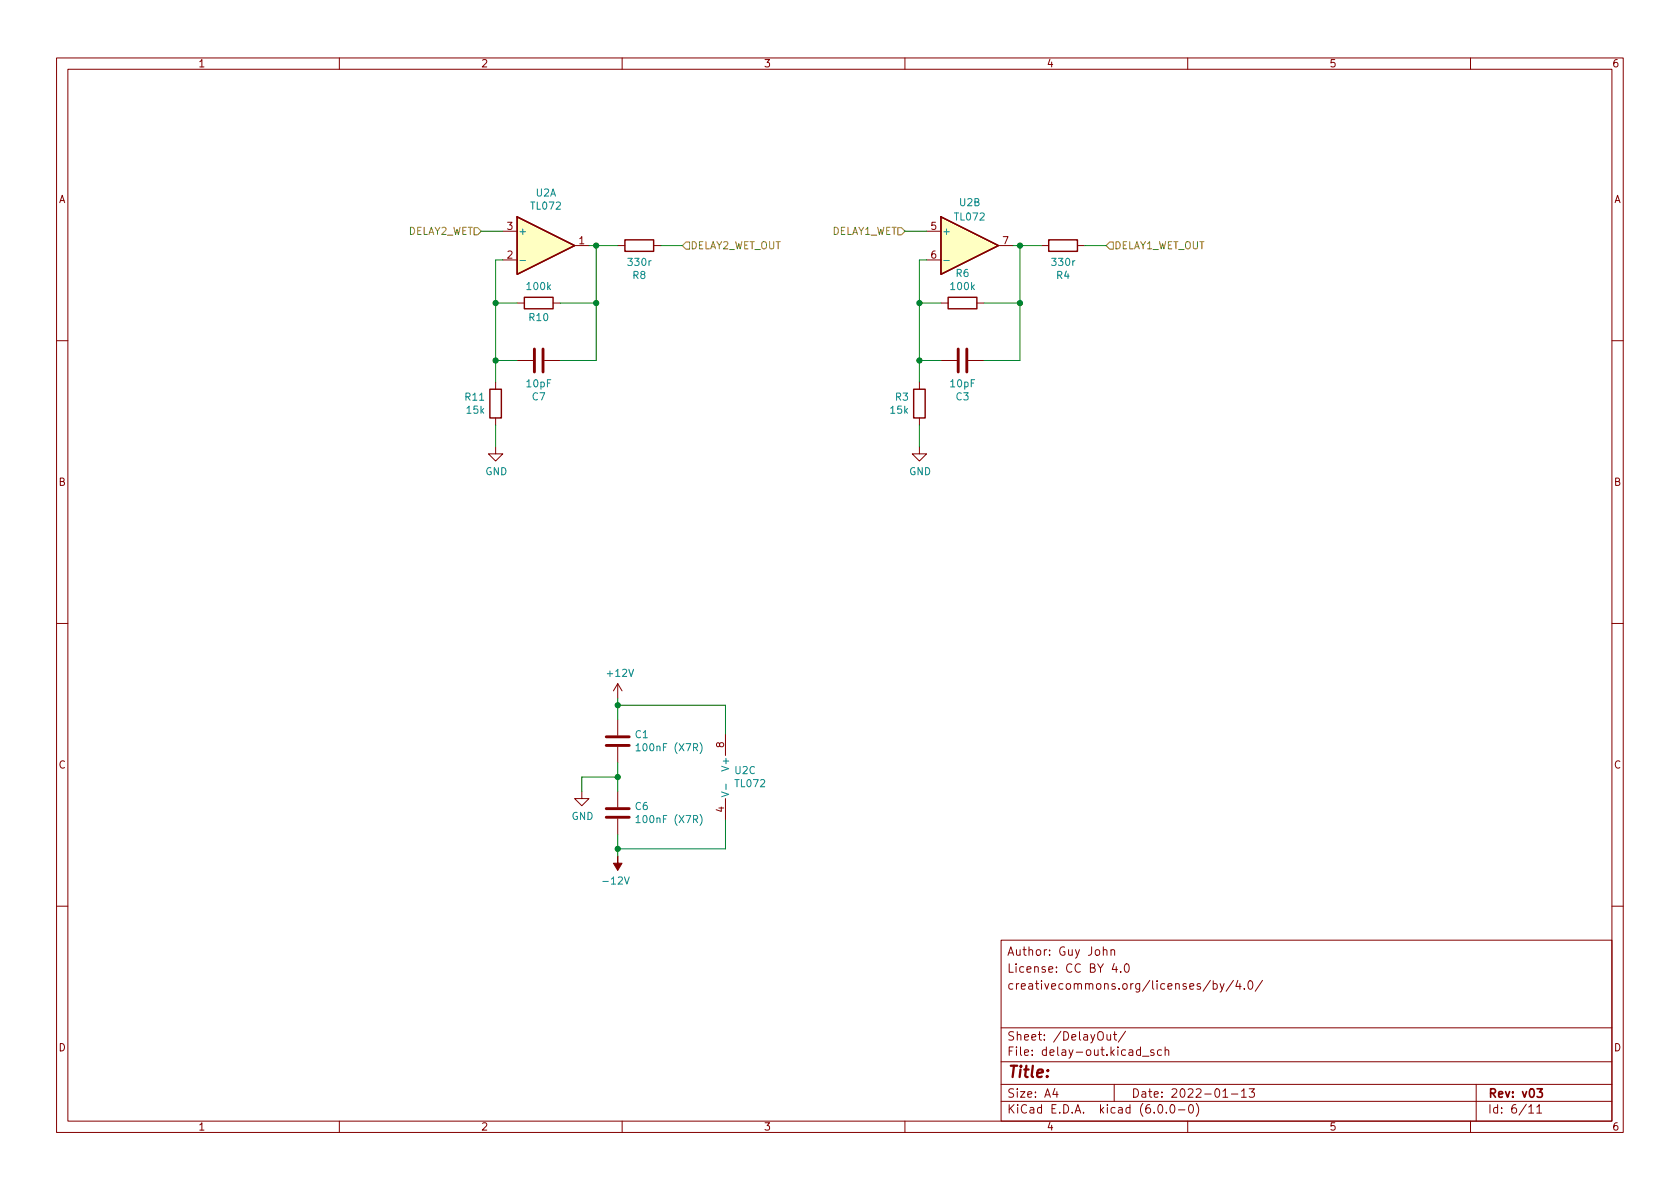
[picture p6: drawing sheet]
<svg xmlns="http://www.w3.org/2000/svg" width="297mm" height="210mm" viewBox="0 0 297 210" stroke-linecap="round" stroke-linejoin="round" font-family="sans-serif">
<g fill="none" stroke="#840000" stroke-width=".18">
<path d="M10 10.2h277v190.1h-277zM12 12.2h273v186.1h-273zM60 10.2v2M110 10.2v2M160 10.2v2M210 10.2v2M260 10.2v2M88.9 40.9h2.5M88.9 46h2.5M91.4 53.6h1.3M97.8 53.6h1.3M101.6 43.4h2.5"/>
<path d="M109.2 43.4h1.3M115.6 43.4h1.2M163.8 40.9h2.6M163.8 46h2.6M166.4 53.6h1.2M172.7 53.6h1.3M176.5 43.4h2.6M184.1 43.4h1.3M190.5 43.4h1.3M10 60.2h2M87.6 79v1.3h1.3l-1.3 1.2-1.2-1.2h1.2M87.6 67.6v1.2"/>
<path d="M87.6 73.9v1.3M91.4 63.7h2.8M96.3 63.7h2.8M162.6 79v1.3h1.2l-1.2 1.2-1.3-1.2h1.3M162.6 67.6v1.2M162.6 73.9v1.3M166.4 63.7h2.8M171.2 63.7h2.8M285 60.2h2M10 110.2h2M285 110.2h2M102.9 139.9v1.3h1.2l-1.2 1.3-1.3-1.3h1.3"/>
<path d="M109.2 120.9v2.5M109.2 127.2v2.8M109.2 132.1v2.8M109.2 139.9v2.8M109.2 120.9l-.7 1.3M109.2 120.9l.8 1.3M128.3 129.8v3.8M109.2 144.8v2.8M128.3 141.2v3.8M10 160.2h2M177 166.3h108v32h-108zM195.1 168.1l.2-.2 .3 .1 .1 .9"/>
<path d="M195.1 167.4v1.5M196.4 168.1l.2-.2 .4 .1 .1 .9M196.4 167.9v1M197 170.4l-.4 1h1M197.4 170.9v1M198.1 171.8v.1M198.9 170.6l.2-.2a.81 .81 0 0 1 .6 .7 .81 .81 0 0 1-.3 .8h-.1a.81 .81 0 0 1-.4-1.3zM214 173.4l-1.3 1.9M214.5 174l.4-.1 .3 .3v.4l-.1 .3h-.6M214.5 173.4v1.5M215.7 173.9l.4 1M216.4 173.9l-.5 1.4-.2 .1"/>
<path d="M218.1 173.4l-1.3 1.9M218.9 173.4l-.4 1h.9M219.2 173.9v1M220 174.8v.1M220.8 173.6l.2-.2a.81 .81 0 0 1 .6 .7 .81 .81 0 0 1-.3 .8h-.2a.81 .81 0 0 1-.3-1.3zM223.2 173.4l-1.3 1.9M285 160.2h2M60 198.3v2M110 198.3v2M160 198.3v2M177 194.8h108M177 191.8h108"/>
<path d="M177 187.8h108M177 181.8h108M186.5 192.5l-.4 1h1M186.9 193v1M195.7 182.9l.1 1h.3l.3-.1M196.4 182.9v1M196.9 182.9h.5M197 191.8v3M197.1 182.4v1.3l.3 .2M199 182.4l-1.3 1.9M201.6 185.7l-.4-.1-.3 .3v.4l.2 .3h.5M201.6 185.1v1.5"/>
<path d="M202 186.8h1.1M204 185.7l-.4-.1-.2 .2 .1 .3 .5 .1v.4h-.6M204.9 195.4l.2-.1a.81 .81 0 0 1 .6 .7 .81 .81 0 0 1-.3 .8h-.2a.81 .81 0 0 1-.6-.6 .81 .81 0 0 1 .3-.8zM205.4 185.7l-.5-.1-.3 .3v.4l.2 .3h.6M206 185.8l.2-.2 .4 .1v.9M206 185.1v1.5M206.2 196.7v.1M207.1 195.4l.1-.1a.81 .81 0 0 1 .6 .7 .81 .81 0 0 1-.3 .8h-.1a.81 .81 0 0 1-.6-.6 .81 .81 0 0 1 .3-.8zM208.4 196.3h1.1M210 198.3v2M210.4 195.4l.1-.1a.81 .81 0 0 1 .6 .7 .81 .81 0 0 1-.3 .8h-.2a.81 .81 0 0 1-.5-.6 .81 .81 0 0 1 .3-.8zM211.5 195.1a1.72 1.72 0 0 1 0 2.3"/>
<path d="M216.2 194h.9M217.7 193.5h1.2M219.5 193l.4-.5v1.5M219.5 194h.9M220.9 192.5h.9l-.5 .6 .4 .1v.7l-.2 .1h-.4l-.2-.1M260 198.3v2M261 191.8v6.5M270.3 195.8l.4-.5v1.5M270.3 196.8h.9M271.7 195.8l.5-.5v1.5M271.7 196.8h.9"/>
</g>
<path d="M271.8 192.5h.9l-.5 .6 .4 .1v.7l-.2 .1h-.4l-.2-.1" fill="none" stroke="#840000" stroke-width=".3"/>
<path d="M91.4 38.3l10.2 5.1-10.2 5.1zM166.4 38.3l10.1 5.1-10.1 5.1zM92.7 52.6h5.1v2h-5.1zM110.5 42.4h5.1v2h-5.1zM167.6 52.6h5.1v2h-5.1zM185.4 42.4h5.1v2h-5.1zM86.6 68.8h2v5.1h-2zM161.5 68.8h2.1v5.1h-2.1z" fill="none" stroke="#840000" stroke-width=".25"/>
<path d="M109.2 151.4v1.2h.8l-.8 1.3-.7-1.3h.7z" fill="#840000" stroke="#840000" stroke-width=".18"/>
<path d="M94.5 61.7v4.1M96 61.7v4.1M169.4 61.7v4.1M170.9 61.7v4.1M107.2 130.3h4.1M107.2 131.8h4.1M107.2 143h4.1M107.2 144.5h4.1" fill="none" stroke="#840000" stroke-width=".51"/>
<path d="M91.9 46.1h1M166.9 46.1h.9M112.5 131.9l.3-.4v1.3M112.5 132.8h.7M123.8 131.3a1.46 1.46 0 0 1 0 2M128.4 138.7v.9M112.5 144.6l.3-.4v1.3M112.5 145.5h.7M123.8 144a1.46 1.46 0 0 1 0 2M127.6 140l1.2 .5-1.2 .4" fill="none" stroke="#008484" stroke-width=".18"/>
<g fill="#ffffc2" stroke="#ffffc2" stroke-width=".18">
<path d="M166.4 38.3l10.1 5.1-10.1 5.1z"/>
<path d="M91.4 38.3l10.2 5.1-10.2 5.1z"/>
</g>
<path d="M83.8 40.3h.7l.6 .6-.6 .6h-.7zM121.3 42.8h.6v1.3h-.6l-.7-.7zM158.7 40.3h.7l.6 .6-.6 .6h-.7zM196.2 42.8h.6v1.3h-.6l-.6-.7z" fill="none" stroke="#848400" stroke-width=".18"/>
<g fill="none" stroke="#008400" stroke-width=".18">
<path d="M85.1 40.9h3.8M87.6 53.6h3.8M88.9 46h-1.3v21.6M99.1 53.6h6.3M104.1 43.4h5.1M105.4 43.4v20.3h-6.3M116.8 43.4h3.8M160 40.9h3.8M162.6 53.6h3.8M163.8 46h-1.2v21.6M174 53.6h6.3M179.1 43.4h5"/>
<path d="M180.3 43.4v20.3h-6.3M191.8 43.4h3.8M87.6 75.2v3.8M87.6 63.7h3.8M162.6 75.2v3.8M162.6 63.7h3.8M109.2 123.4v3.8M109.2 134.9v5M109.2 137.4h-6.3v2.5M109.2 124.7h19.1v5.1M109.2 147.6v3.8M128.3 145v5.1h-19.1"/>
</g>
<g fill="#008400" stroke="#008400" stroke-width=".18">
<circle cx="105.4" cy="43.4" r=".46"/>
<circle cx="180.3" cy="53.6" r=".46"/>
<circle cx="162.6" cy="63.7" r=".46"/>
<circle cx="162.6" cy="53.6" r=".46"/>
<circle cx="180.3" cy="43.4" r=".46"/>
<circle cx="105.4" cy="53.6" r=".46"/>
<circle cx="109.2" cy="137.4" r=".46"/>
<circle cx="87.6" cy="53.6" r=".46"/>
<circle cx="109.2" cy="124.7" r=".46"/>
<circle cx="109.2" cy="150.1" r=".46"/>
<circle cx="87.6" cy="63.7" r=".46"/>
</g>
<text font-size="2.8" fill="#840000" x="178" y="190.6">Title:</text>
<g font-size="2.1" fill="#840000">
<text x="178" y="172">License: CC BY 4.0</text>
<text x="178" y="169">Author: Guy John</text>
<text x="178" y="175">creativecommons.org/licenses/by/4.0/</text>
<text x="178" y="184">Sheet: /DelayOut/</text>
<text x="178" y="186.7">File: delay-out.kicad_sch</text>
<text x="178" y="196.9">KiCad E.D.A. kicad (6.0.0-0)</text>
<text x="178" y="194.1">Size: A4</text>
<text x="200" y="194.1">Date: 2022-01-13</text>
<text x="263" y="194.1">Rev: v03</text>
<text x="263" y="196.9">Id: 6/11</text>
</g>
<g font-size="1.8" fill="#840000">
<text x="35" y="11.9">1</text>
<text x="85" y="11.9">2</text>
<text x="135" y="11.9">3</text>
<text x="185" y="11.9">4</text>
<text x="235" y="11.9">5</text>
<text x="285" y="11.9">6</text>
<text x="10.3" y="35.9">A</text>
<text x="285.3" y="35.9">A</text>
<text x="89.7" y="40.6">3</text>
<text x="164.6" y="40.6">5</text>
<text x="89.7" y="45.7">2</text>
<text x="102.4" y="43.2">1</text>
<text x="164.6" y="45.7">6</text>
<text x="177.3" y="43.2">7</text>
<text x="10.3" y="85.9">B</text>
<text x="285.3" y="85.9">B</text>
<text x="10.3" y="135.9">C</text>
<text x="128" y="132.2" transform="rotate(-90 128 132.2)">8</text>
<text x="285.3" y="135.9">C</text>
<text x="128" y="143.6" transform="rotate(-90 128 143.6)">4</text>
<text x="10.3" y="185.9">D</text>
<text x="285.3" y="185.9">D</text>
<text x="35" y="199.9">1</text>
<text x="85" y="199.9">2</text>
<text x="135" y="199.9">3</text>
<text x="185" y="199.9">4</text>
<text x="235" y="199.9">5</text>
<text x="285" y="199.9">6</text>
</g>
<g font-size="1.8" fill="#008484">
<text x="94.8" y="34.7">U2A</text>
<text x="91.6" y="41.5">+</text>
<text x="94" y="37.1">TL072</text>
<text x="166.5" y="41.5">+</text>
<text x="168.9" y="39">TL072</text>
<text x="169.7" y="36.4">U2B</text>
<text x="111.2" y="47">330r</text>
<text x="186.1" y="47">330r</text>
<text x="93.3" y="51.3">100k</text>
<text x="111.9" y="49.3">R8</text>
<text x="168.2" y="51.3">100k</text>
<text x="169" y="49">R6</text>
<text x="186.8" y="49.3">R4</text>
<text x="93.6" y="56.8">R10</text>
<text x="82.3" y="70.8">R11</text>
<text x="93.2" y="68.5">10pF</text>
<text x="94.1" y="70.8">C7</text>
<text x="158.3" y="70.8">R3</text>
<text x="168.1" y="68.5">10pF</text>
<text x="169" y="70.8">C3</text>
<text x="82.6" y="73.1">15k</text>
<text x="157.5" y="73.1">15k</text>
<text x="85.8" y="84">GND</text>
<text x="160.7" y="84">GND</text>
<text x="107.5" y="119.7">+12V</text>
<text x="112.3" y="130.5">C1</text>
<text x="113.2" y="132.8">100nF (X7R)</text>
<text x="128.9" y="135.9" transform="rotate(-90 128.9 135.9)">V+</text>
<text x="130" y="136.9">U2C</text>
<text x="112.3" y="143.2">C6</text>
<text x="130.1" y="139.2">TL072</text>
<text x="101" y="145">GND</text>
<text x="113.2" y="145.5">100nF (X7R)</text>
<text x="107" y="156.4">-12V</text>
</g>
<g font-size="1.8" fill="#848400">
<text x="71.8" y="41.5">DELAY2_WET</text>
<text x="146.8" y="41.5">DELAY1_WET</text>
<text x="122" y="44.1">DELAY2_WET_OUT</text>
<text x="197" y="44.1">DELAY1_WET_OUT</text>
</g>
</svg>
